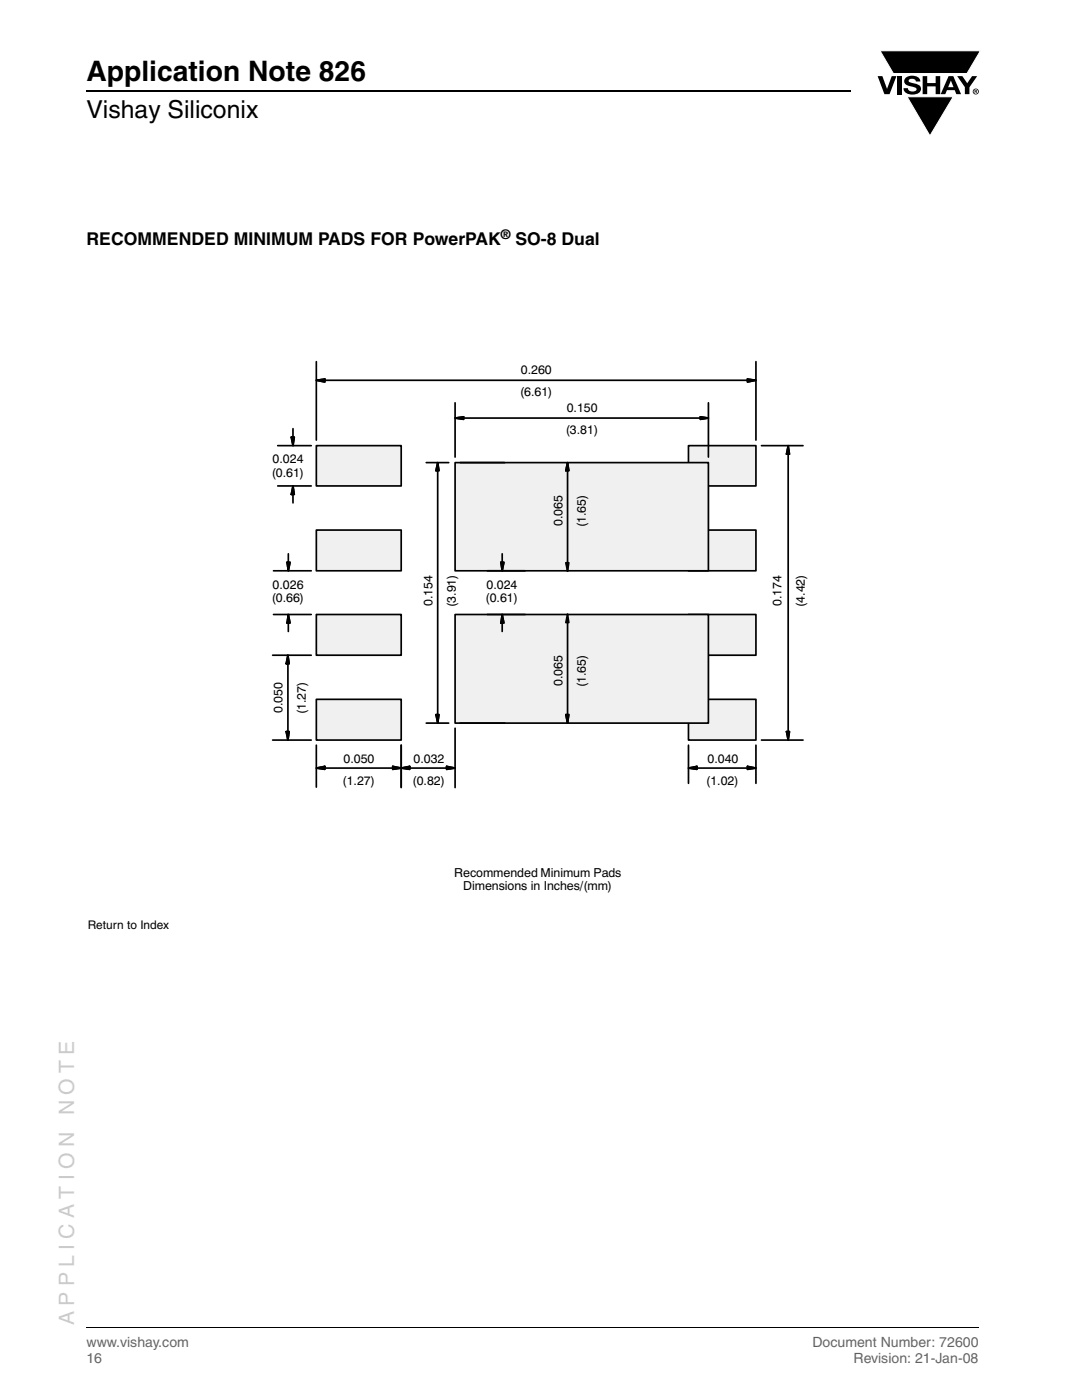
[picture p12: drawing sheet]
<svg xmlns="http://www.w3.org/2000/svg" width="216mm" height="279mm" viewBox="0 0 216 279" stroke-linecap="round" stroke-linejoin="round" font-family="sans-serif">
<g fill="#000">
<path d="M175.1 15.2h1l.9 2.5 .9-2.5h1l-1.4 3.6h-1zM175.6 10.1h20l-2.7 4.6h-14.6zM179 15.2h.9v3.6h-.9zM180.8 15.5a2.1 2.1 0 0 1 2.7 .3l.1 .5h-.8a.79 .79 0 0 0-.7-.6 .79 .79 0 0 0-.8 .4l.2 .3 1 .3a1.08 1.08 0 0 1 1.3 1 1.08 1.08 0 0 1-1.1 1.1 1.73 1.73 0 0 1-2.4-1.2h.9a.96 .96 0 0 0 .8 .7 .96 .96 0 0 0 .9-.5 1.31 1.31 0 0 0-1.2-.6 1.03 1.03 0 0 1-1.1-.5 1.03 1.03 0 0 1 .2-1.2zM184.1 15.2h.9v1.4h1.7v-1.4h.9v3.6h-.9v-1.6h-1.7v1.6h-.9zM181 19.3h9.2l-4.6 7.8zM191 15.2h1l1 1.4 1-1.4h1l-1.6 2.2v1.4h-.9v-1.4z"/>
<path d="M189.7 16.1l-.5 1.3h1.1zM189.3 15.2h.9l1.6 3.6h-1l-.3-.8h-1.5l-.4 .8h-.9z"/>
<path d="M194.6 18v.2h.2v-.1zM194.5 17.9l.4 .1 .1 .1-.2 .2 .2 .3-.3-.3-.1 .3h-.1zM194.2 18.3a.5 .5 0 0 0 1 0 .5 .5 0 0 0-1 0zM194.1 18.3a.6 .6 0 0 1 1.2 0 .6 .6 0 0 1-1.2 0z"/>
</g>
<path d="M175.6 10.1h20l-2.7 4.6h-14.6zM181 19.3h9.2l-4.6 7.8z" fill="none" stroke="#fff" stroke-width=".2"/>
<path d="M17.3 18.2h152.5" fill="none" stroke="#000" stroke-width=".36"/>
<path d="M17.3 265h178" fill="none" stroke="#000" stroke-width=".2"/>
<g fill="#fff">
<path d="M32.7 171h24.9v4.6h-24.9z"/>
<path d="M32.7 170.9h25v.2h-25z"/>
<path d="M57.6 171h.1v4.7h-.1z"/>
<path d="M32.6 175.6h25v.1h-25z"/>
<path d="M32.6 170.9h.2v4.7h-.2z"/>
<path d="M17.5 54.2h177.5v187.7h-177.5z"/>
</g>
<path d="M137.4 105.8h13.4v8.1h-13.4z" fill="#f0f0f0"/>
<path d="M137.4 105.8h13.4v8.1h-13.4z" fill="none" stroke="#000" stroke-width=".34"/>
<path d="M137.4 122.6h13.4v8.2h-13.4z" fill="#f0f0f0"/>
<path d="M137.4 122.6h13.4v8.2h-13.4z" fill="none" stroke="#000" stroke-width=".34"/>
<path d="M137.4 139.6h13.4v8.1h-13.4z" fill="#f0f0f0"/>
<path d="M137.4 139.6h13.4v8.1h-13.4z" fill="none" stroke="#000" stroke-width=".34"/>
<path d="M137.4 88.9h13.4v8.1h-13.4z" fill="#f0f0f0"/>
<path d="M137.4 88.9h13.4v8.1h-13.4z" fill="none" stroke="#000" stroke-width=".34"/>
<path d="M90.8 122.6h50.6v21.7h-50.6z" fill="#f0f0f0"/>
<path d="M90.8 122.6h50.6v21.7h-50.6z" fill="none" stroke="#000" stroke-width=".34"/>
<path d="M90.8 92.3h50.6v21.6h-50.6z" fill="#f0f0f0"/>
<path d="M90.8 92.3h50.6v21.6h-50.6z" fill="none" stroke="#000" stroke-width=".34"/>
<path d="M63.1 105.8h17v8.1h-17z" fill="#f0f0f0"/>
<path d="M63.1 105.8h17v8.1h-17z" fill="none" stroke="#000" stroke-width=".34"/>
<path d="M63.1 122.6h17v8.2h-17z" fill="#f0f0f0"/>
<path d="M63.1 122.6h17v8.2h-17z" fill="none" stroke="#000" stroke-width=".34"/>
<path d="M63.1 139.6h17v8.1h-17z" fill="#f0f0f0"/>
<path d="M63.1 139.6h17v8.1h-17z" fill="none" stroke="#000" stroke-width=".34"/>
<path d="M63.1 88.9h17v8.1h-17z" fill="#f0f0f0"/>
<g fill="none" stroke="#000" stroke-width=".34">
<path d="M63.1 75.9l1.7-.3v.6zM63.1 72.2v15.6M64.8 75.9h84.3M149.1 75.6l1.7 .3-1.7 .3zM150.8 72.2v15.6M55.4 88.9h6.7M55.4 97h6.7M58.1 87.2h.6l-.2 1.7zM58.5 97l.2 1.7h-.6zM58.5 85.6v1.6M58.5 98.7v1.7M63.1 88.9h17v8.1h-17z"/>
<path d="M85.1 92.3h4.4M87.3 92.3l.3 1.6h-.6zM87.3 93.9v48.7M90.8 83.4l1.7-.2v.5zM90.8 80.4v10.8M91.8 92.3h8.9M92.5 83.4h47.2M113.2 92.3l.3 1.6h-.6zM113.2 93.9v20.1M139.7 83.2l1.7 .2-1.7 .3zM141.4 80.4v10.8M151.9 88.9h8.3"/>
<path d="M157.3 88.9l.2 1.7h-.6zM157.3 90.6v55.4M54.6 113.9h7.5M57.3 112.2h.6l-.4 1.7zM57.5 110.5v1.7M97.2 113.9h7.6M100 112.2h.5l-.3 1.7zM100.2 110.5v1.7M54.4 130.8h7.7M54.6 122.6h7.5M57.4 130.8l.3 1.7h-.6zM57.4 132.5v13.5"/>
<path d="M57.5 122.6l.4 1.7h-.6zM57.5 124.3v1.7M97.2 122.6h7.6M100.2 122.6l.3 1.7h-.5zM100.2 124.3v1.7M113.2 124.2v18.4M54.4 147.7h7.7M57.1 146h.6l-.3 1.7zM63.1 153.3l1.7-.4v.6zM63.1 148.7v8.4M64.8 153.3h13.6M78.4 152.9l1.7 .4-1.7 .2z"/>
<path d="M80.1 153.3l1.6-.4v.6zM80.1 148.7v8.5M81.7 153.3h7.4M85.1 144.3h4.4M87 142.6h.6l-.3 1.7zM89.1 152.9l1.7 .4-1.7 .2zM90.8 145.3v11.9M91.8 144.3h8.9M112.9 142.6h.6l-.3 1.7zM137.4 153.3l1.7-.4v.6zM137.4 148.7v7.6M139.1 153.3h10"/>
<path d="M149.1 152.9l1.7 .4-1.7 .2zM150.8 148.7v7.6M151.9 147.7h8.3M156.9 146h.6l-.2 1.7z"/>
</g>
<g fill="#000" stroke="#000" stroke-width=".34">
<path d="M63.1 75.9l1.7-.3v.6zM149.1 75.6l1.7 .3-1.7 .3zM58.1 87.2h.6l-.2 1.7zM58.5 97l.2 1.7h-.6zM87.3 92.3l.3 1.6h-.6zM90.8 83.4l1.7-.2v.5zM113.2 92.3l.3 1.6h-.6zM139.7 83.2l1.7 .2-1.7 .3zM157.3 88.9l.2 1.7h-.6zM57.3 112.2h.6l-.4 1.7zM100 112.2h.5l-.3 1.7zM112.9 112.3h.6l-.3 1.7z"/>
<path d="M57.4 130.8l.3 1.7h-.6zM57.5 122.6l.4 1.7h-.6zM100.2 122.6l.3 1.7h-.5zM113.2 122.6l.3 1.6h-.6zM57.1 146h.6l-.3 1.7zM63.1 153.3l1.7-.4v.6zM78.4 152.9l1.7 .4-1.7 .2zM80.1 153.3l1.6-.4v.6zM87 142.6h.6l-.3 1.7zM89.1 152.9l1.7 .4-1.7 .2zM112.9 142.6h.6l-.3 1.7zM137.4 153.3l1.7-.4v.6z"/>
<path d="M149.1 152.9l1.7 .4-1.7 .2zM156.9 146h.6l-.2 1.7z"/>
</g>
<g fill="#fff">
<path d="M30.4 179.9h28.9v16.9h-28.9z"/>
<path d="M30.4 179.8h29v.2h-29z"/>
<path d="M59.2 179.9h.2v17h-.2z"/>
<path d="M30.3 196.8h29v.1h-29z"/>
<path d="M30.3 179.8h.2v17h-.2z"/>
</g>
<text font-size="5.6" x="17.3" y="16.1">Application Note 826</text>
<text font-size="4.9" x="17.3" y="23.6">Vishay Siliconix</text>
<g font-size="4.2" fill="#ccc">
<text x="14.8" y="222.6" transform="rotate(-90 14.8 222.6)">N O T E</text>
<text x="14.8" y="264.5" transform="rotate(-90 14.8 264.5)">A P P L I C A T I O N</text>
</g>
<g font-size="3.5">
<text x="17.3" y="48.8">RECOMMENDED MINIMUM PADS FOR PowerPAK</text>
<text x="102.8" y="48.8">SO-8 Dual</text>
</g>
<g font-size="2.8" fill="#656565">
<text x="17.3" y="268.9">www.vishay.com</text>
<text x="162.1" y="268.9">Document Number: 72600</text>
<text x="17.3" y="272.1">16</text>
<text x="170.3" y="272.1">Revision: 21-Jan-08</text>
</g>
<text font-size="2.6" x="99.9" y="47.8">®</text>
<g font-size="2.5">
<text x="103.9" y="74.7">0.260</text>
<text x="103.8" y="79.1">(6.61)</text>
<text x="113.1" y="82.2">0.150</text>
<text x="112.9" y="86.6">(3.81)</text>
<text x="54.2" y="95.1">(0.61)</text>
<text x="54.4" y="92.5">0.024</text>
<text x="112.2" y="105" transform="rotate(-90 112.2 105)">0.065</text>
<text x="116.9" y="105.2" transform="rotate(-90 116.9 105.2)">(1.65)</text>
<text x="54.4" y="117.5">0.026</text>
<text x="97.1" y="117.5">0.024</text>
<text x="54.2" y="120.1">(0.66)</text>
<text x="86.3" y="120.9" transform="rotate(-90 86.3 120.9)">0.154</text>
<text x="91" y="121.1" transform="rotate(-90 91 121.1)">(3.91)</text>
<text x="96.9" y="120.1">(0.61)</text>
<text x="155.9" y="120.9" transform="rotate(-90 155.9 120.9)">0.174</text>
<text x="160.6" y="121.1" transform="rotate(-90 160.6 121.1)">(4.42)</text>
<text x="112.2" y="136.9" transform="rotate(-90 112.2 136.9)">0.065</text>
<text x="116.9" y="137.1" transform="rotate(-90 116.9 137.1)">(1.65)</text>
<text x="56.3" y="142.4" transform="rotate(-90 56.3 142.4)">0.050</text>
<text x="61" y="142.5" transform="rotate(-90 61 142.5)">(1.27)</text>
<text x="68.5" y="152.4">0.050</text>
<text x="82.5" y="152.4">0.032</text>
<text x="141.2" y="152.4">0.040</text>
<text x="68.4" y="156.8">(1.27)</text>
<text x="82.3" y="156.8">(0.82)</text>
<text x="140.9" y="156.8">(1.02)</text>
<text x="90.6" y="175">Recommended Minimum Pads</text>
<text x="92.4" y="177.7">Dimensions in Inches/(mm)</text>
</g>
<text font-size="2.4" x="17.5" y="185.5">Return to Index</text>
</svg>
